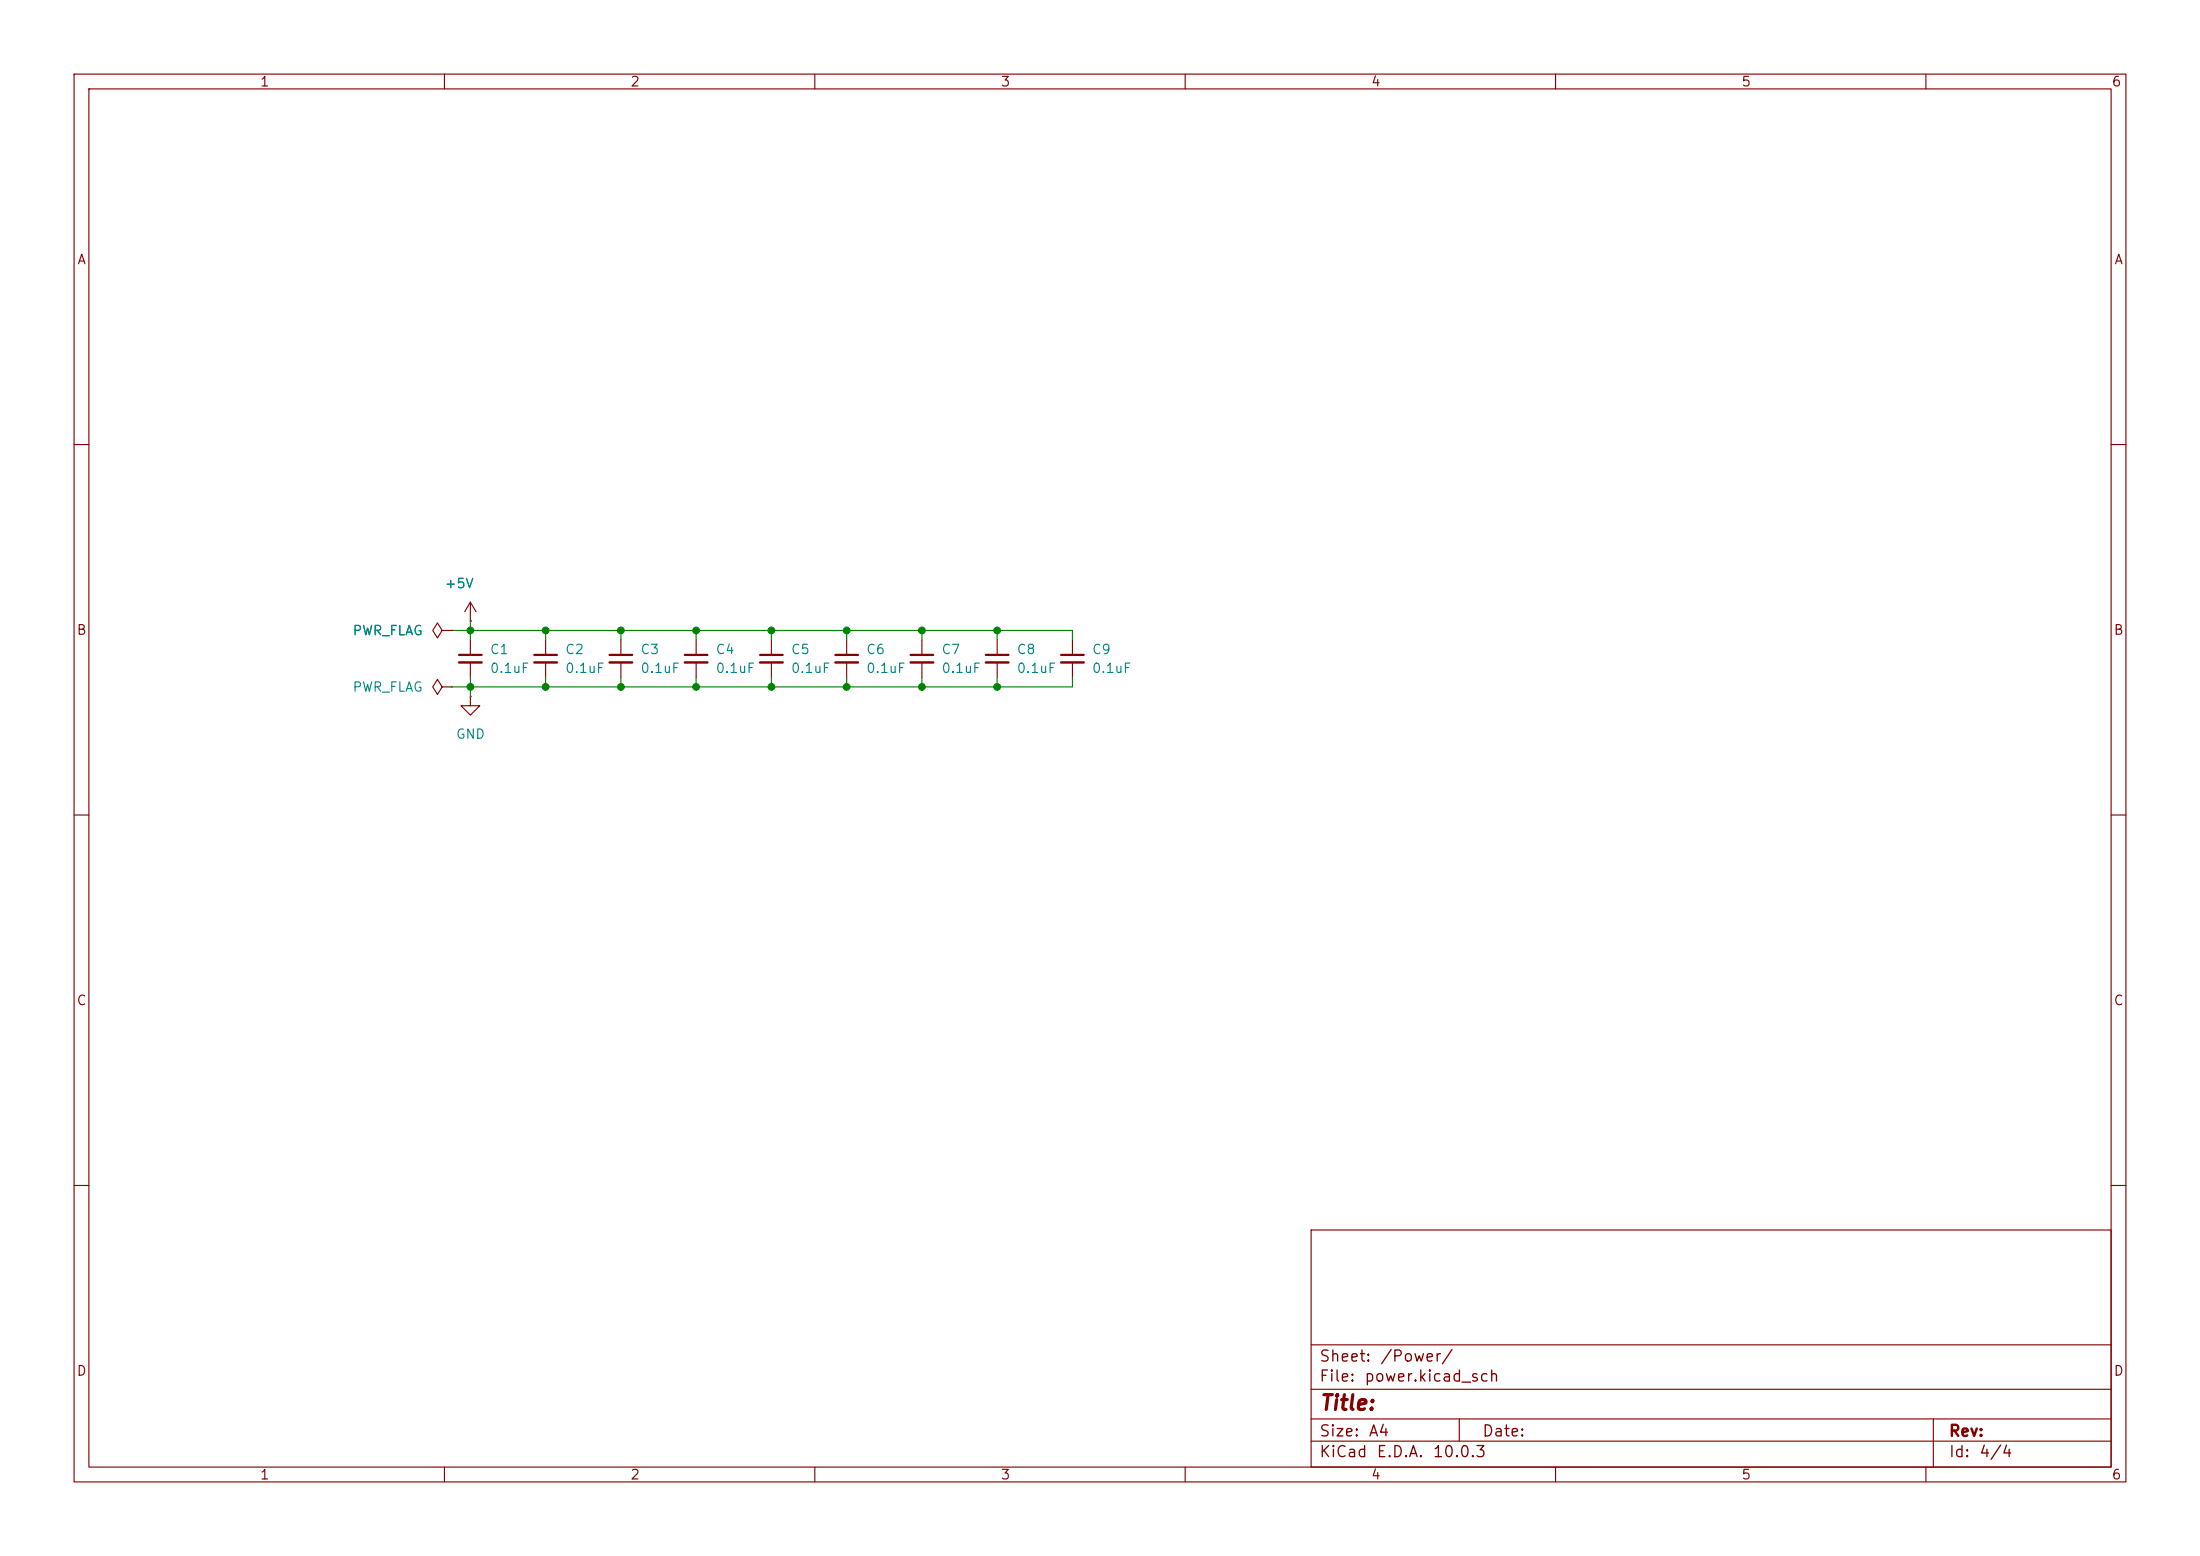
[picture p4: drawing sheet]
(kicad_sch
 (version 20260306)
 (generator "eeschema")
 (generator_version "10.0")
 (paper "A4")
 (lib_symbols
  (symbol "Device:C_Small"
   (pin_numbers (hide yes))
   (pin_names
    (offset 0.254) (hide yes)) (exclude_from_sim no) (in_bom yes) (on_board yes)
   (in_pos_files yes)
   (duplicate_pin_numbers_are_jumpers no)
   (property "Reference" "C" (at 0.254 1.778 0) (show_name no) (do_not_autoplace no) (effects (font (size 1.27 1.27)) (justify left)))
   (property "Value" "C_Small" (at 0.254 -2.032 0) (show_name no) (do_not_autoplace no) (effects (font (size 1.27 1.27)) (justify left)))
   (property "Footprint" "" (at 0 0 0) (show_name no) (do_not_autoplace no) (hide yes) (effects (font (size 1.27 1.27))))
   (property "Datasheet" "" (at 0 0 0) (show_name no) (do_not_autoplace no) (hide yes) (effects (font (size 1.27 1.27))))
   (property "Description" "Unpolarized capacitor, small symbol" (at 0 0 0) (show_name no) (do_not_autoplace no) (hide yes) (effects (font (size 1.27 1.27))))
   (symbol "C_Small_0_1"
    (polyline (pts (xy -1.524 0.508) (xy 1.524 0.508)) (stroke (width 0.3048) (type default)) (fill (type none)))
    (polyline (pts (xy -1.524 -0.508) (xy 1.524 -0.508)) (stroke (width 0.3302) (type default)) (fill (type none))))
   (symbol "C_Small_1_1"
    (pin passive line (at 0 2.54 270) (length 2.032) (name "" (effects (font (size 1.27 1.27)))) (number "1" (effects (font (size 1.27 1.27)))))
    (pin passive line (at 0 -2.54 90) (length 2.032) (name "" (effects (font (size 1.27 1.27)))) (number "2" (effects (font (size 1.27 1.27))))))
   (embedded_fonts no))
  (symbol "power:+5V"
   (power global)
   (pin_numbers (hide yes))
   (pin_names
    (offset 0) (hide yes)) (exclude_from_sim no) (in_bom yes) (on_board yes)
   (in_pos_files yes)
   (duplicate_pin_numbers_are_jumpers no)
   (property "Reference" "#PWR" (at 0 -3.81 0) (show_name no) (do_not_autoplace no) (hide yes) (effects (font (size 1.27 1.27))))
   (property "Value" "+5V" (at 0 3.556 0) (show_name no) (do_not_autoplace no) (effects (font (size 1.27 1.27))))
   (property "Footprint" "" (at 0 0 0) (show_name no) (do_not_autoplace no) (hide yes) (effects (font (size 1.27 1.27))))
   (property "Datasheet" "" (at 0 0 0) (show_name no) (do_not_autoplace no) (hide yes) (effects (font (size 1.27 1.27))))
   (property "Description" "Power symbol creates a global label with name \"+5V\"" (at 0 0 0) (show_name no) (do_not_autoplace no) (hide yes) (effects (font (size 1.27 1.27))))
   (symbol "+5V_0_1"
    (polyline (pts (xy -0.762 1.27) (xy 0 2.54)) (stroke (width 0) (type default)) (fill (type none)))
    (polyline (pts (xy 0 2.54) (xy 0.762 1.27)) (stroke (width 0) (type default)) (fill (type none)))
    (polyline (pts (xy 0 0) (xy 0 2.54)) (stroke (width 0) (type default)) (fill (type none))))
   (symbol "+5V_1_1"
    (pin power_in line (at 0 0 90) (length 0) (name "" (effects (font (size 1.27 1.27)))) (number "1" (effects (font (size 1.27 1.27))))))
   (embedded_fonts no))
  (symbol "power:GND"
   (power global)
   (pin_numbers (hide yes))
   (pin_names
    (offset 0) (hide yes)) (exclude_from_sim no) (in_bom yes) (on_board yes)
   (in_pos_files yes)
   (duplicate_pin_numbers_are_jumpers no)
   (property "Reference" "#PWR" (at 0 -6.35 0) (show_name no) (do_not_autoplace no) (hide yes) (effects (font (size 1.27 1.27))))
   (property "Value" "GND" (at 0 -3.81 0) (show_name no) (do_not_autoplace no) (effects (font (size 1.27 1.27))))
   (property "Footprint" "" (at 0 0 0) (show_name no) (do_not_autoplace no) (hide yes) (effects (font (size 1.27 1.27))))
   (property "Datasheet" "" (at 0 0 0) (show_name no) (do_not_autoplace no) (hide yes) (effects (font (size 1.27 1.27))))
   (property "Description" "Power symbol creates a global label with name \"GND\" , ground" (at 0 0 0) (show_name no) (do_not_autoplace no) (hide yes) (effects (font (size 1.27 1.27))))
   (symbol "GND_0_1"
    (polyline (pts (xy 0 0) (xy 0 -1.27) (xy 1.27 -1.27) (xy 0 -2.54) (xy -1.27 -1.27) (xy 0 -1.27)) (stroke (width 0) (type default)) (fill (type none))))
   (symbol "GND_1_1"
    (pin power_in line (at 0 0 270) (length 0) (name "" (effects (font (size 1.27 1.27)))) (number "1" (effects (font (size 1.27 1.27))))))
   (embedded_fonts no))
  (symbol "power:PWR_FLAG"
   (power global)
   (pin_numbers (hide yes))
   (pin_names
    (offset 0) (hide yes)) (exclude_from_sim no) (in_bom yes) (on_board yes)
   (in_pos_files yes)
   (duplicate_pin_numbers_are_jumpers no)
   (property "Reference" "#FLG" (at 0 1.905 0) (show_name no) (do_not_autoplace no) (hide yes) (effects (font (size 1.27 1.27))))
   (property "Value" "PWR_FLAG" (at 0 3.81 0) (show_name no) (do_not_autoplace no) (effects (font (size 1.27 1.27))))
   (property "Footprint" "" (at 0 0 0) (show_name no) (do_not_autoplace no) (hide yes) (effects (font (size 1.27 1.27))))
   (property "Datasheet" "" (at 0 0 0) (show_name no) (do_not_autoplace no) (hide yes) (effects (font (size 1.27 1.27))))
   (property "Description" "Special symbol for telling ERC where power comes from" (at 0 0 0) (show_name no) (do_not_autoplace no) (hide yes) (effects (font (size 1.27 1.27))))
   (symbol "PWR_FLAG_0_0"
    (pin power_out line (at 0 0 90) (length 0) (name "" (effects (font (size 1.27 1.27)))) (number "1" (effects (font (size 1.27 1.27))))))
   (symbol "PWR_FLAG_0_1"
    (polyline (pts (xy 0 0) (xy 0 1.27) (xy -1.016 1.905) (xy 0 2.54) (xy 1.016 1.905) (xy 0 1.27)) (stroke (width 0) (type default)) (fill (type none))))
   (embedded_fonts no)))
 (junction
  (at 114.3 92.71)
  (diameter 0)
  (color 0 0 0 0))
 (junction
  (at 124.46 85.09)
  (diameter 0)
  (color 0 0 0 0))
 (junction
  (at 83.82 92.71)
  (diameter 0)
  (color 0 0 0 0))
 (junction
  (at 104.14 85.09)
  (diameter 0)
  (color 0 0 0 0))
 (junction
  (at 83.82 85.09)
  (diameter 0)
  (color 0 0 0 0))
 (junction
  (at 73.66 92.71)
  (diameter 0)
  (color 0 0 0 0))
 (junction
  (at 134.62 85.09)
  (diameter 0)
  (color 0 0 0 0))
 (junction
  (at 63.5 92.71)
  (diameter 0)
  (color 0 0 0 0))
 (junction
  (at 93.98 92.71)
  (diameter 0)
  (color 0 0 0 0))
 (junction
  (at 93.98 85.09)
  (diameter 0)
  (color 0 0 0 0))
 (junction
  (at 104.14 92.71)
  (diameter 0)
  (color 0 0 0 0))
 (junction
  (at 73.66 85.09)
  (diameter 0)
  (color 0 0 0 0))
 (junction
  (at 114.3 85.09)
  (diameter 0)
  (color 0 0 0 0))
 (junction
  (at 124.46 92.71)
  (diameter 0)
  (color 0 0 0 0))
 (junction
  (at 134.62 92.71)
  (diameter 0)
  (color 0 0 0 0))
 (junction
  (at 63.5 85.09)
  (diameter 0)
  (color 0 0 0 0))
 (wire
  (pts (xy 63.5 92.71) (xy 73.66 92.71))
  (stroke (width 0) (type default)))
 (wire
  (pts (xy 104.14 91.44) (xy 104.14 92.71))
  (stroke (width 0) (type default)))
 (wire
  (pts (xy 93.98 85.09) (xy 93.98 86.36))
  (stroke (width 0) (type default)))
 (wire
  (pts (xy 104.14 92.71) (xy 93.98 92.71))
  (stroke (width 0) (type default)))
 (wire
  (pts (xy 93.98 91.44) (xy 93.98 92.71))
  (stroke (width 0) (type default)))
 (wire
  (pts (xy 73.66 86.36) (xy 73.66 85.09))
  (stroke (width 0) (type default)))
 (wire
  (pts (xy 134.62 92.71) (xy 124.46 92.71))
  (stroke (width 0) (type default)))
 (wire
  (pts (xy 83.82 92.71) (xy 73.66 92.71))
  (stroke (width 0) (type default)))
 (wire
  (pts (xy 144.78 92.71) (xy 134.62 92.71))
  (stroke (width 0) (type default)))
 (wire
  (pts (xy 114.3 92.71) (xy 104.14 92.71))
  (stroke (width 0) (type default)))
 (wire
  (pts (xy 63.5 83.82) (xy 63.5 85.09))
  (stroke (width 0) (type default)))
 (wire
  (pts (xy 93.98 92.71) (xy 83.82 92.71))
  (stroke (width 0) (type default)))
 (wire
  (pts (xy 114.3 85.09) (xy 124.46 85.09))
  (stroke (width 0) (type default)))
 (wire
  (pts (xy 124.46 92.71) (xy 114.3 92.71))
  (stroke (width 0) (type default)))
 (wire
  (pts (xy 134.62 91.44) (xy 134.62 92.71))
  (stroke (width 0) (type default)))
 (wire
  (pts (xy 104.14 85.09) (xy 114.3 85.09))
  (stroke (width 0) (type default)))
 (wire
  (pts (xy 83.82 85.09) (xy 83.82 86.36))
  (stroke (width 0) (type default)))
 (wire
  (pts (xy 93.98 85.09) (xy 104.14 85.09))
  (stroke (width 0) (type default)))
 (wire
  (pts (xy 114.3 91.44) (xy 114.3 92.71))
  (stroke (width 0) (type default)))
 (wire
  (pts (xy 134.62 85.09) (xy 144.78 85.09))
  (stroke (width 0) (type default)))
 (wire
  (pts (xy 73.66 85.09) (xy 83.82 85.09))
  (stroke (width 0) (type default)))
 (wire
  (pts (xy 144.78 91.44) (xy 144.78 92.71))
  (stroke (width 0) (type default)))
 (wire
  (pts (xy 63.5 85.09) (xy 63.5 86.36))
  (stroke (width 0) (type default)))
 (wire
  (pts (xy 124.46 85.09) (xy 134.62 85.09))
  (stroke (width 0) (type default)))
 (wire
  (pts (xy 63.5 85.09) (xy 73.66 85.09))
  (stroke (width 0) (type default)))
 (wire
  (pts (xy 114.3 85.09) (xy 114.3 86.36))
  (stroke (width 0) (type default)))
 (wire
  (pts (xy 124.46 85.09) (xy 124.46 86.36))
  (stroke (width 0) (type default)))
 (wire
  (pts (xy 83.82 85.09) (xy 93.98 85.09))
  (stroke (width 0) (type default)))
 (wire
  (pts (xy 60.96 92.71) (xy 63.5 92.71))
  (stroke (width 0) (type default)))
 (wire
  (pts (xy 60.96 85.09) (xy 63.5 85.09))
  (stroke (width 0) (type default)))
 (wire
  (pts (xy 104.14 85.09) (xy 104.14 86.36))
  (stroke (width 0) (type default)))
 (wire
  (pts (xy 124.46 91.44) (xy 124.46 92.71))
  (stroke (width 0) (type default)))
 (wire
  (pts (xy 83.82 91.44) (xy 83.82 92.71))
  (stroke (width 0) (type default)))
 (wire
  (pts (xy 63.5 91.44) (xy 63.5 92.71))
  (stroke (width 0) (type default)))
 (wire
  (pts (xy 134.62 85.09) (xy 134.62 86.36))
  (stroke (width 0) (type default)))
 (wire
  (pts (xy 63.5 92.71) (xy 63.5 93.98))
  (stroke (width 0) (type default)))
 (wire
  (pts (xy 144.78 86.36) (xy 144.78 85.09))
  (stroke (width 0) (type default)))
 (wire
  (pts (xy 73.66 91.44) (xy 73.66 92.71))
  (stroke (width 0) (type default)))
 (symbol
  (lib_id "power:PWR_FLAG")
  (at 60.96 92.71 90)
  (unit 1)
  (body_style 1)
  (exclude_from_sim no)
  (in_bom yes)
  (on_board yes)
  (in_pos_files yes)
  (dnp no)
  (fields_autoplaced yes)
  (property "Reference" "#FLG02" (at 59.055 92.71 0) (hide yes) (show_name no) (do_not_autoplace no) (effects (font (size 1.27 1.27))))
  (property "Value" "PWR_FLAG" (at 57.15 92.7099 90) (show_name no) (do_not_autoplace no) (effects (font (size 1.27 1.27)) (justify left)))
  (property "Footprint" "" (at 60.96 92.71 0) (hide yes) (show_name no) (do_not_autoplace no) (effects (font (size 1.27 1.27))))
  (property "Datasheet" "" (at 60.96 92.71 0) (hide yes) (show_name no) (do_not_autoplace no) (effects (font (size 1.27 1.27))))
  (property "Description" "Special symbol for telling ERC where power comes from" (at 60.96 92.71 0) (hide yes) (show_name no) (do_not_autoplace no) (effects (font (size 1.27 1.27))))
  (pin "1"))
 (symbol
  (lib_id "power:+5V")
  (at 63.5 83.82 0)
  (unit 1)
  (body_style 1)
  (exclude_from_sim no)
  (in_bom yes)
  (on_board yes)
  (in_pos_files yes)
  (dnp no)
  (property "Reference" "#PWR041" (at 63.5 87.63 0) (hide yes) (show_name no) (do_not_autoplace no) (effects (font (size 1.27 1.27))))
  (property "Value" "+5V" (at 61.976 78.74 0) (show_name no) (do_not_autoplace no) (effects (font (size 1.27 1.27))))
  (property "Footprint" "" (at 63.5 83.82 0) (hide yes) (show_name no) (do_not_autoplace no) (effects (font (size 1.27 1.27))))
  (property "Datasheet" "" (at 63.5 83.82 0) (hide yes) (show_name no) (do_not_autoplace no) (effects (font (size 1.27 1.27))))
  (property "Description" "Power symbol creates a global label with name \"+5V\"" (at 63.5 83.82 0) (hide yes) (show_name no) (do_not_autoplace no) (effects (font (size 1.27 1.27))))
  (pin "1"))
 (symbol
  (lib_id "Device:C_Small")
  (at 73.66 88.9 0)
  (unit 1)
  (body_style 1)
  (exclude_from_sim no)
  (in_bom yes)
  (on_board yes)
  (in_pos_files yes)
  (dnp no)
  (property "Reference" "C2" (at 76.2 87.6362 0) (show_name no) (do_not_autoplace no) (effects (font (size 1.27 1.27)) (justify left)))
  (property "Value" "0.1uF" (at 76.2 90.1762 0) (show_name no) (do_not_autoplace no) (effects (font (size 1.27 1.27)) (justify left)))
  (property "Footprint" "Capacitor_SMD:C_0805_2012Metric" (at 73.66 88.9 0) (hide yes) (show_name no) (do_not_autoplace no) (effects (font (size 1.27 1.27))))
  (property "Datasheet" "" (at 73.66 88.9 0) (hide yes) (show_name no) (do_not_autoplace no) (effects (font (size 1.27 1.27))))
  (property "Description" "Unpolarized capacitor, small symbol" (at 73.66 88.9 0) (hide yes) (show_name no) (do_not_autoplace no) (effects (font (size 1.27 1.27))))
  (pin "1")
  (pin "2"))
 (symbol
  (lib_id "Device:C_Small")
  (at 93.98 88.9 0)
  (unit 1)
  (body_style 1)
  (exclude_from_sim no)
  (in_bom yes)
  (on_board yes)
  (in_pos_files yes)
  (dnp no)
  (property "Reference" "C4" (at 96.52 87.6362 0) (show_name no) (do_not_autoplace no) (effects (font (size 1.27 1.27)) (justify left)))
  (property "Value" "0.1uF" (at 96.52 90.1762 0) (show_name no) (do_not_autoplace no) (effects (font (size 1.27 1.27)) (justify left)))
  (property "Footprint" "Capacitor_SMD:C_0805_2012Metric" (at 93.98 88.9 0) (hide yes) (show_name no) (do_not_autoplace no) (effects (font (size 1.27 1.27))))
  (property "Datasheet" "" (at 93.98 88.9 0) (hide yes) (show_name no) (do_not_autoplace no) (effects (font (size 1.27 1.27))))
  (property "Description" "Unpolarized capacitor, small symbol" (at 93.98 88.9 0) (hide yes) (show_name no) (do_not_autoplace no) (effects (font (size 1.27 1.27))))
  (pin "1")
  (pin "2"))
 (symbol
  (lib_id "Device:C_Small")
  (at 83.82 88.9 0)
  (unit 1)
  (body_style 1)
  (exclude_from_sim no)
  (in_bom yes)
  (on_board yes)
  (in_pos_files yes)
  (dnp no)
  (property "Reference" "C3" (at 86.36 87.6362 0) (show_name no) (do_not_autoplace no) (effects (font (size 1.27 1.27)) (justify left)))
  (property "Value" "0.1uF" (at 86.36 90.1762 0) (show_name no) (do_not_autoplace no) (effects (font (size 1.27 1.27)) (justify left)))
  (property "Footprint" "Capacitor_SMD:C_0805_2012Metric" (at 83.82 88.9 0) (hide yes) (show_name no) (do_not_autoplace no) (effects (font (size 1.27 1.27))))
  (property "Datasheet" "" (at 83.82 88.9 0) (hide yes) (show_name no) (do_not_autoplace no) (effects (font (size 1.27 1.27))))
  (property "Description" "Unpolarized capacitor, small symbol" (at 83.82 88.9 0) (hide yes) (show_name no) (do_not_autoplace no) (effects (font (size 1.27 1.27))))
  (pin "1")
  (pin "2"))
 (symbol
  (lib_id "power:PWR_FLAG")
  (at 60.96 85.09 90)
  (unit 1)
  (body_style 1)
  (exclude_from_sim no)
  (in_bom yes)
  (on_board yes)
  (in_pos_files yes)
  (dnp no)
  (fields_autoplaced yes)
  (property "Reference" "#FLG01" (at 59.055 85.09 0) (hide yes) (show_name no) (do_not_autoplace no) (effects (font (size 1.27 1.27))))
  (property "Value" "PWR_FLAG" (at 57.15 85.0899 90) (show_name no) (do_not_autoplace no) (effects (font (size 1.27 1.27)) (justify left)))
  (property "Footprint" "" (at 60.96 85.09 0) (hide yes) (show_name no) (do_not_autoplace no) (effects (font (size 1.27 1.27))))
  (property "Datasheet" "" (at 60.96 85.09 0) (hide yes) (show_name no) (do_not_autoplace no) (effects (font (size 1.27 1.27))))
  (property "Description" "Special symbol for telling ERC where power comes from" (at 60.96 85.09 0) (hide yes) (show_name no) (do_not_autoplace no) (effects (font (size 1.27 1.27))))
  (pin "1"))
 (symbol
  (lib_id "Device:C_Small")
  (at 104.14 88.9 0)
  (unit 1)
  (body_style 1)
  (exclude_from_sim no)
  (in_bom yes)
  (on_board yes)
  (in_pos_files yes)
  (dnp no)
  (property "Reference" "C5" (at 106.68 87.6362 0) (show_name no) (do_not_autoplace no) (effects (font (size 1.27 1.27)) (justify left)))
  (property "Value" "0.1uF" (at 106.68 90.1762 0) (show_name no) (do_not_autoplace no) (effects (font (size 1.27 1.27)) (justify left)))
  (property "Footprint" "Capacitor_SMD:C_0805_2012Metric" (at 104.14 88.9 0) (hide yes) (show_name no) (do_not_autoplace no) (effects (font (size 1.27 1.27))))
  (property "Datasheet" "" (at 104.14 88.9 0) (hide yes) (show_name no) (do_not_autoplace no) (effects (font (size 1.27 1.27))))
  (property "Description" "Unpolarized capacitor, small symbol" (at 104.14 88.9 0) (hide yes) (show_name no) (do_not_autoplace no) (effects (font (size 1.27 1.27))))
  (pin "1")
  (pin "2"))
 (symbol
  (lib_id "power:GND")
  (at 63.5 93.98 0)
  (unit 1)
  (body_style 1)
  (exclude_from_sim no)
  (in_bom yes)
  (on_board yes)
  (in_pos_files yes)
  (dnp no)
  (fields_autoplaced yes)
  (property "Reference" "#PWR042" (at 63.5 100.33 0) (hide yes) (show_name no) (do_not_autoplace no) (effects (font (size 1.27 1.27))))
  (property "Value" "GND" (at 63.5 99.06 0) (show_name no) (do_not_autoplace no) (effects (font (size 1.27 1.27))))
  (property "Footprint" "" (at 63.5 93.98 0) (hide yes) (show_name no) (do_not_autoplace no) (effects (font (size 1.27 1.27))))
  (property "Datasheet" "" (at 63.5 93.98 0) (hide yes) (show_name no) (do_not_autoplace no) (effects (font (size 1.27 1.27))))
  (property "Description" "Power symbol creates a global label with name \"GND\" , ground" (at 63.5 93.98 0) (hide yes) (show_name no) (do_not_autoplace no) (effects (font (size 1.27 1.27))))
  (pin "1"))
 (symbol
  (lib_id "Device:C_Small")
  (at 63.5 88.9 0)
  (unit 1)
  (body_style 1)
  (exclude_from_sim no)
  (in_bom yes)
  (on_board yes)
  (in_pos_files yes)
  (dnp no)
  (property "Reference" "C1" (at 66.04 87.6362 0) (show_name no) (do_not_autoplace no) (effects (font (size 1.27 1.27)) (justify left)))
  (property "Value" "0.1uF" (at 66.04 90.1762 0) (show_name no) (do_not_autoplace no) (effects (font (size 1.27 1.27)) (justify left)))
  (property "Footprint" "Capacitor_SMD:C_0805_2012Metric" (at 63.5 88.9 0) (hide yes) (show_name no) (do_not_autoplace no) (effects (font (size 1.27 1.27))))
  (property "Datasheet" "" (at 63.5 88.9 0) (hide yes) (show_name no) (do_not_autoplace no) (effects (font (size 1.27 1.27))))
  (property "Description" "Unpolarized capacitor, small symbol" (at 63.5 88.9 0) (hide yes) (show_name no) (do_not_autoplace no) (effects (font (size 1.27 1.27))))
  (pin "1")
  (pin "2"))
 (symbol
  (lib_id "Device:C_Small")
  (at 144.78 88.9 0)
  (unit 1)
  (body_style 1)
  (exclude_from_sim no)
  (in_bom yes)
  (on_board yes)
  (in_pos_files yes)
  (dnp no)
  (property "Reference" "C9" (at 147.32 87.6362 0) (show_name no) (do_not_autoplace no) (effects (font (size 1.27 1.27)) (justify left)))
  (property "Value" "0.1uF" (at 147.32 90.1762 0) (show_name no) (do_not_autoplace no) (effects (font (size 1.27 1.27)) (justify left)))
  (property "Footprint" "Capacitor_SMD:C_0805_2012Metric" (at 144.78 88.9 0) (hide yes) (show_name no) (do_not_autoplace no) (effects (font (size 1.27 1.27))))
  (property "Datasheet" "" (at 144.78 88.9 0) (hide yes) (show_name no) (do_not_autoplace no) (effects (font (size 1.27 1.27))))
  (property "Description" "Unpolarized capacitor, small symbol" (at 144.78 88.9 0) (hide yes) (show_name no) (do_not_autoplace no) (effects (font (size 1.27 1.27))))
  (pin "1")
  (pin "2"))
 (symbol
  (lib_id "Device:C_Small")
  (at 134.62 88.9 0)
  (unit 1)
  (body_style 1)
  (exclude_from_sim no)
  (in_bom yes)
  (on_board yes)
  (in_pos_files yes)
  (dnp no)
  (property "Reference" "C8" (at 137.16 87.6362 0) (show_name no) (do_not_autoplace no) (effects (font (size 1.27 1.27)) (justify left)))
  (property "Value" "0.1uF" (at 137.16 90.1762 0) (show_name no) (do_not_autoplace no) (effects (font (size 1.27 1.27)) (justify left)))
  (property "Footprint" "Capacitor_SMD:C_0805_2012Metric" (at 134.62 88.9 0) (hide yes) (show_name no) (do_not_autoplace no) (effects (font (size 1.27 1.27))))
  (property "Datasheet" "" (at 134.62 88.9 0) (hide yes) (show_name no) (do_not_autoplace no) (effects (font (size 1.27 1.27))))
  (property "Description" "Unpolarized capacitor, small symbol" (at 134.62 88.9 0) (hide yes) (show_name no) (do_not_autoplace no) (effects (font (size 1.27 1.27))))
  (pin "1")
  (pin "2"))
 (symbol
  (lib_id "Device:C_Small")
  (at 114.3 88.9 0)
  (unit 1)
  (body_style 1)
  (exclude_from_sim no)
  (in_bom yes)
  (on_board yes)
  (in_pos_files yes)
  (dnp no)
  (property "Reference" "C6" (at 116.84 87.6362 0) (show_name no) (do_not_autoplace no) (effects (font (size 1.27 1.27)) (justify left)))
  (property "Value" "0.1uF" (at 116.84 90.1762 0) (show_name no) (do_not_autoplace no) (effects (font (size 1.27 1.27)) (justify left)))
  (property "Footprint" "Capacitor_SMD:C_0805_2012Metric" (at 114.3 88.9 0) (hide yes) (show_name no) (do_not_autoplace no) (effects (font (size 1.27 1.27))))
  (property "Datasheet" "" (at 114.3 88.9 0) (hide yes) (show_name no) (do_not_autoplace no) (effects (font (size 1.27 1.27))))
  (property "Description" "Unpolarized capacitor, small symbol" (at 114.3 88.9 0) (hide yes) (show_name no) (do_not_autoplace no) (effects (font (size 1.27 1.27))))
  (pin "1")
  (pin "2"))
 (symbol
  (lib_id "Device:C_Small")
  (at 124.46 88.9 0)
  (unit 1)
  (body_style 1)
  (exclude_from_sim no)
  (in_bom yes)
  (on_board yes)
  (in_pos_files yes)
  (dnp no)
  (property "Reference" "C7" (at 127 87.6362 0) (show_name no) (do_not_autoplace no) (effects (font (size 1.27 1.27)) (justify left)))
  (property "Value" "0.1uF" (at 127 90.1762 0) (show_name no) (do_not_autoplace no) (effects (font (size 1.27 1.27)) (justify left)))
  (property "Footprint" "Capacitor_SMD:C_0805_2012Metric" (at 124.46 88.9 0) (hide yes) (show_name no) (do_not_autoplace no) (effects (font (size 1.27 1.27))))
  (property "Datasheet" "" (at 124.46 88.9 0) (hide yes) (show_name no) (do_not_autoplace no) (effects (font (size 1.27 1.27))))
  (property "Description" "Unpolarized capacitor, small symbol" (at 124.46 88.9 0) (hide yes) (show_name no) (do_not_autoplace no) (effects (font (size 1.27 1.27))))
  (pin "1")
  (pin "2")))
